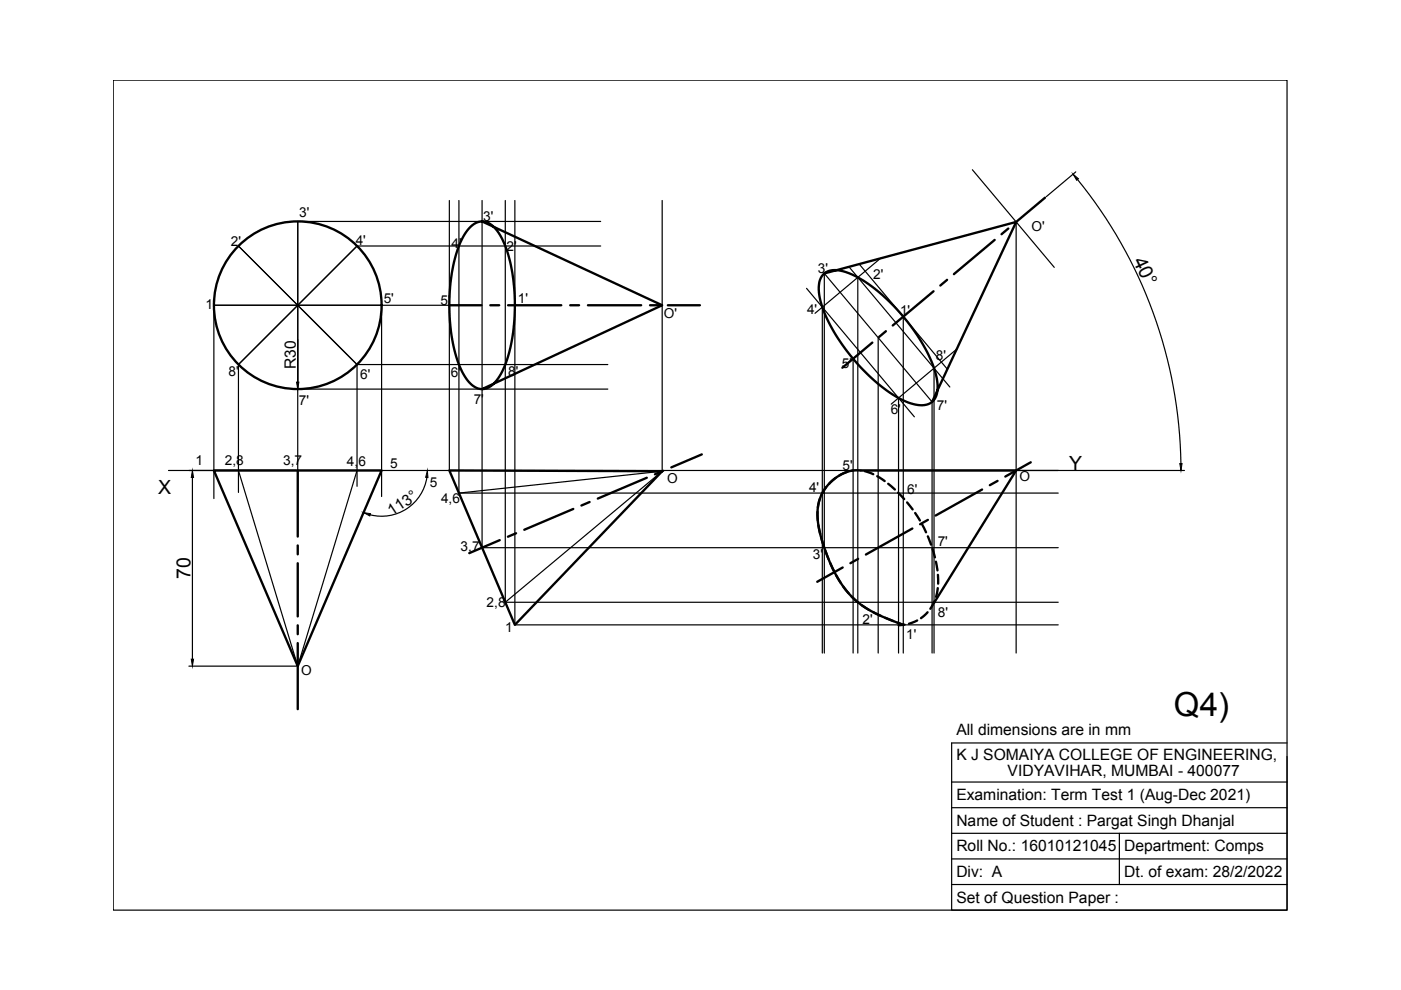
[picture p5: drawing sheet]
<svg xmlns="http://www.w3.org/2000/svg" width="297mm" height="210mm" viewBox="0 0 297 210" stroke-linecap="round" stroke-linejoin="round" font-family="sans-serif">
<!-- layer: 0 -->
<g fill="none" stroke="#000" stroke-width=".25">
<path d="M24 17h248.9v176h-248.9zM206.2 36l17.3 20.7M228.1 36.4l-6.2 5.3M228.5 38.1a97.7 97.7 0 0 1 21.9 60.2M50.6 52.2l25.1 25.1M95.3 42.5v57.3M97.3 42.5v62M102.2 42.5v73.6h122.2M107.1 42.5v85.2M109.2 42.5v90h115.2M127.4 52.2h-51.7l-25.1 25.1v27.1M127.4 47h-64.3v57.2"/>
<path d="M140.4 42.5v57.4M180 56.6l21.4 25.5M181.9 58.8v79.7M182.2 56l18.7 22.3M186.7 54.8l-13.9 11.6M215.4 47.1v91.4M75.7 77.3v25.8M75.7 77.3h53.2M80.9 64.7v40.6M95.3 64.7h-50v41M171 61.1l22.9 27.3M174.3 65.1v73.4"/>
<path d="M180.9 76.1v62.4M186.2 71.6v66.9M191.5 67.1v71.4M198 78.1v60.4M202.8 74l-13.8 11.7M35.7 99.8h215.4M50.6 99.8l12.5 41.4 12.6-41.4M63.1 82.5h65.8M190.5 84.4v54.1M40.8 101.2v38.6M90.5 101.2a9.7 9.7 0 0 1-12 7.9M97.3 104.5l43.1-4.6-33.3 27.8"/>
<path d="M97.3 104.5h127.1M107.1 127.7h117.3M174.8 138.5v-80.5l22.8 27.2v53.3M191.5 132.5l-1 .1M197.6 128.5l-.1 .2M40.1 141.2h22.7M272.9 157.5h-71.1v35.5h71.1v-32.6M201.8 165.8h71.1M201.8 171.3h71.1M201.8 176.7h71.1M237.3 176.7v10.8M201.8 182.1h71.1"/>
<path d="M201.8 187.5h71.1"/>
</g>
<g fill="none" stroke="#000" stroke-width=".5">
<path d="M102.2 47a4.9 4.9 0 0 1 3.9 2.9 33.3 33.3 0 0 1 3 17.2 27.5 27.5 0 0 1-3.5 13.1 3.9 3.9 0 0 1-4.2 2.2 8.2 8.2 0 0 1-4.2-5.3 39.6 39.6 0 0 1 .4-25.6 7.2 7.2 0 0 1 3.9-4.5h.7l38.2 17.7-38.2 17.8M174.8 58a4.9 4.9 0 0 1 4.8-.2 32.7 32.7 0 0 1 12.9 10.5 27.9 27.9 0 0 1 6.3 13 3.9 3.9 0 0 1-1.9 4.4 8.2 8.2 0 0 1-6.6-1.4 39.5 39.5 0 0 1-16.2-19.9 7.2 7.2 0 0 1 .2-5.9l.5-.5 40.6-10.9-17.8 38.1M200.8 59.3l-1.4 1.2M210.9 50.9l-8.7 7.2M213.8 48.5l-1.5 1.2M221.6 41.9l-6.4 5.3M95.3 64.7h6.8M104 64.7h1.8M107.7 64.7h11.3M120.9 64.7h1.9M124.7 64.7h11.2M137.8 64.7h1.9"/>
<path d="M141.6 64.7h6.8M185 72.6l-6.4 5.4M187.8 70.2l-1.4 1.2M197.9 61.8l-8.6 7.2M45.3 99.8h35.6l-17.8 41.4zM63.1 99.8v14M95.3 99.8l45.1 .1-31.2 32.6zM140.6 99.8l-1.7 .8M148.8 96.3l-6.5 2.8M180.9 99.8a9.5 9.5 0 0 0-7.4 11.6 32.2 32.2 0 0 0 6.8 14.8 21.6 21.6 0 0 0 8.6 5.3l2.6 1-1.2-.5M182.5 99.8h-1.9M182.5 99.8h32.9l-17.4 28"/>
<path d="M183.4 99.9l1.8 .6M218.5 98l-5.4 3M63.1 115.6v1.9M63.1 119.4v11.3M106 114.5l-6.5 2.8M109.4 113.1l-1.7 .7M121.5 107.9l-10.3 4.4M125 106.4l-1.7 .8M137.1 101.3l-10.4 4.4M173.3 108.5l.1 1.9M173.5 111.3l.4 1.9M173.8 105.8l-.4 1.8"/>
<path d="M174.1 114.1l.6 1.8M175 116.8l.7 1.7M175.2 103.3l-1 1.6M176 119.4l.8 1.7M177.2 101.3l-1.4 1.3M179.7 100l-1.7 .8M181.9 118.5l-1.6 .9M186 101l1.6 1M188.3 102.6l1.4 1.2M190.4 104.5l1.3 1.3M192.3 106.5l1.2 1.5M193.4 112.1l-9.8 5.5"/>
<path d="M194 108.8l1 1.6M195.5 111.2l.8 1.7M196.7 113.7l.7 1.8M196.7 110.2l-1.6 .9M197.7 116.4l.5 1.8M198.4 119.1l.4 1.8M208.2 103.8l-9.8 5.5M211.5 102l-1.6 .9M63.1 132.6v1.9M63.1 136.3v14.1M177.3 121.9l.9 1.7M178.7 120.3l-5.4 3.1"/>
<path d="M178.8 124.3l1.1 1.5M180.6 126.5l1.4 1.3M182.7 128.3l1.6 1M185.1 129.8l1.7 .8M187.7 131l1.7 .7M191.8 132.4l-1.3 .2M194.5 131.6l-1.8 .6M196.7 129.8l-1.4 1.3M198.1 127.4l-.9 1.7M198.8 124.7l-.3 1.8M198.9 121.9v1.9"/>
<circle cx="63.1" cy="64.7" r="17.8"/>
</g>
<path d="M227.5 36.9l1.1 1-.3 .3zM62.9 81h.5l-.3 1.5zM250.1 98.3h.5l-.2 1.5zM40.8 99.8l.2 1.4h-.4zM77.1 108.7l1.5 .2-.2 .5zM90.6 99.8l.1 1.5-.4-.1zM40.6 139.8h.4l-.2 1.4z" fill="#000" stroke="#000" stroke-width=".21"/>
<text font-size="7" x="248.9" y="151.9">Q4)</text>
<g font-size="4.1">
<text x="240.2" y="55.3" transform="rotate(65 240.2 55.3)">40°</text>
<text x="226.7" y="99.7">Y</text>
<text x="33.5" y="104.7">X</text>
<text x="40.4" y="122.8" transform="rotate(-90 40.4 122.8)">70</text>
</g>
<g font-size="3.3">
<text x="62.7" y="78.3" transform="rotate(-90 62.7 78.3)">R30</text>
<text x="83.1" y="109.4" transform="rotate(-33 83.1 109.4)">113°</text>
<text x="202.8" y="155.9">All dimensions are in mm</text>
<text x="202.8" y="161">K J SOMAIYA COLLEGE OF ENGINEERING,</text>
<text x="213.6" y="164.5">VIDYAVIHAR, MUMBAI - 400077</text>
<text x="202.8" y="169.7">Examination: Term Test 1 (Aug-Dec 2021)</text>
<text x="202.8" y="175.1">Name of Student : Pargat Singh Dhanjal</text>
<text x="202.8" y="180.5">Roll No.: 16010121045</text>
<text x="202.8" y="186">Div: A</text>
<text x="238.3" y="180.5">Department: Comps</text>
<text x="238.3" y="186">Dt. of exam: 28/2/2022</text>
<text x="202.8" y="191.4">Set of Question Paper :</text>
</g>
<g font-size="2.9">
<text x="63.5" y="46.1">3'</text>
<text x="102.5" y="46.9">3'</text>
<text x="49" y="52.1">2'</text>
<text x="75.4" y="51.9">4'</text>
<text x="95.8" y="52.5">4'</text>
<text x="107.4" y="53.1">2'</text>
<text x="218.7" y="49">O'</text>
<text x="173.4" y="57.8">3'</text>
<text x="185.1" y="59.2">2'</text>
<text x="43.6" y="65.4">1'</text>
<text x="81.4" y="64.3">5'</text>
<text x="93.4" y="64.7">5'</text>
<text x="109.8" y="64.2">1'</text>
<text x="140.8" y="67.5">O'</text>
<text x="171.1" y="66.5">4'</text>
<text x="190.8" y="66.7">1'</text>
<text x="198.4" y="76.3">8'</text>
<text x="48.4" y="79.7">8'</text>
<text x="76.3" y="80.3">6'</text>
<text x="95.6" y="80">6'</text>
<text x="107.7" y="79.7">8'</text>
<text x="178.5" y="78.1">5'</text>
<text x="63.4" y="85.8">7'</text>
<text x="100.4" y="85.6">7'</text>
<text x="188.8" y="87.8">6'</text>
<text x="198.7" y="87">7'</text>
<text x="41.5" y="98.7">1</text>
<text x="47.7" y="98.6">2,8</text>
<text x="60" y="98.7">3,7</text>
<text x="73.6" y="98.8">4,6</text>
<text x="82.7" y="99.2">5</text>
<text x="178.6" y="99.7">5'</text>
<text x="91.1" y="103.2">5</text>
<text x="93.5" y="106.6">4,6</text>
<text x="141.5" y="102.5">O</text>
<text x="171.5" y="104.3">4'</text>
<text x="192.3" y="104.8">6'</text>
<text x="216.2" y="102.1">O</text>
<text x="97.7" y="116.8">3,7</text>
<text x="172.3" y="118.5">3'</text>
<text x="198.8" y="115.8">7'</text>
<text x="103.2" y="128.7">2,8</text>
<text x="198.8" y="130.8">8'</text>
<text x="107.1" y="134">1</text>
<text x="182.9" y="132.3">2'</text>
<text x="192.1" y="135.5">1'</text>
<text x="63.9" y="143.1">O</text>
</g>
</svg>
